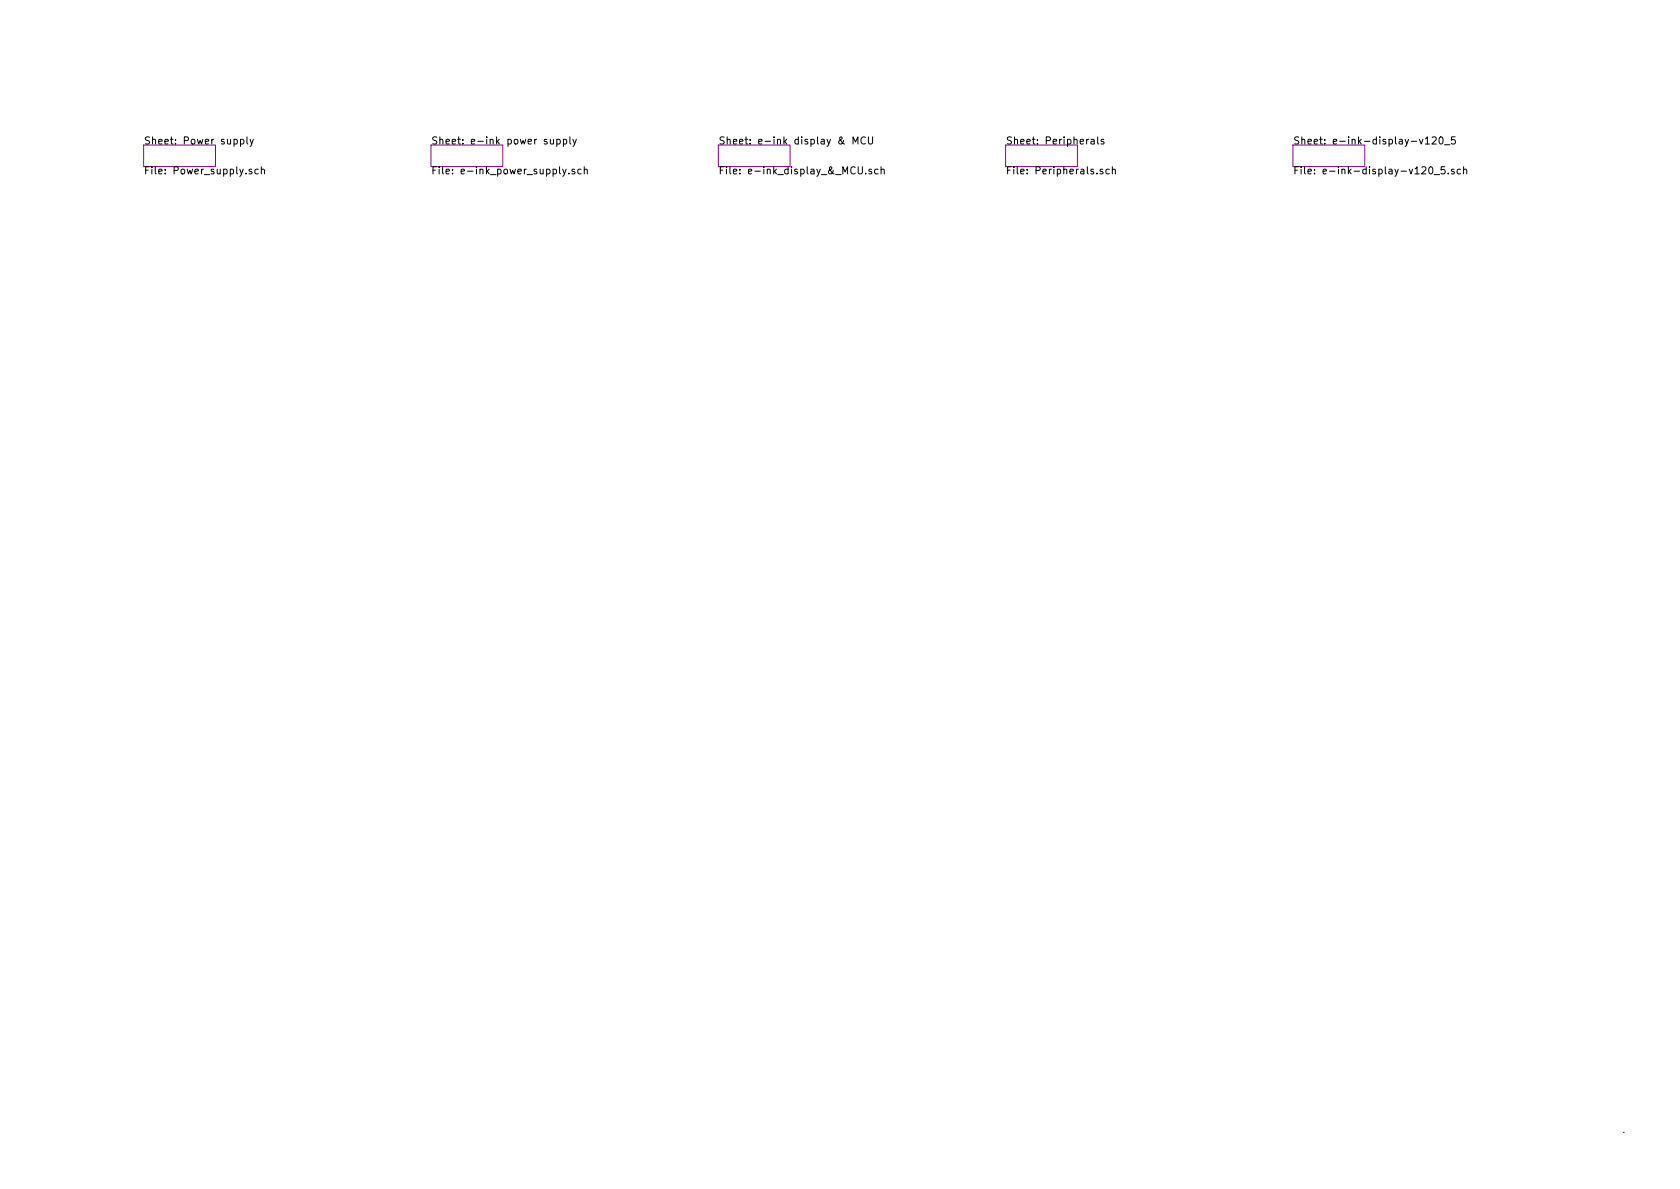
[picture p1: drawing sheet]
<svg xmlns="http://www.w3.org/2000/svg" width="297mm" height="210mm" viewBox="0 0 297 210" stroke-linecap="round" stroke-linejoin="round" font-family="sans-serif">
<path d="M287 200.2h.1" fill="none" stroke="#840000" stroke-width=".18"/>
<path d="M25.4 25.6h12.7v3.9h-12.7zM76.2 25.6h12.7v3.9h-12.7zM127 25.6h12.7v3.9h-12.7zM177.8 25.6h12.7v3.9h-12.7zM228.6 25.6h12.7v3.9h-12.7z" fill="none" stroke="#840084" stroke-width=".18"/>
<g fill="none" stroke="#000" stroke-width=".18">
<path d="M42.5 24.7l.4-.1 .2 .3-.1 .5h-.5M42.5 24.6v1.3M43.7 24.2v1.1l.1 .2M44.2 24.6l.3 .9M44.5 30l-.3-.1-.2 .2 .1 .2 .4 .1v.3h-.5M44.8 24.6l-.4 1.2-.2 .1M45.7 30l-.4-.1-.2 .2 .1 .6h.5M46.2 30l.2-.1 .3 .1 .1 .8M46.2 29.5v1.3M97.3 24.6l.1 .8 .3 .1 .2-.2M97.9 24.6v.9M98.5 24.7l.3-.1 .3 .3-.2 .5h-.4"/>
<path d="M98.5 24.6v1.3M99.5 29.9l.3 .9M99.6 24.7l.4-.1 .2 .3-.1 .5h-.5M99.6 24.6v1.3M100.1 29.9l-.4 1.2-.2 .1M100.6 30.6v.2M100.8 24.2v1.1l.1 .2M101.3 24.6l.3 .9M101.6 30l-.3-.1-.2 .2 .1 .2 .4 .1v.3h-.5M101.9 24.6l-.4 1.2-.2 .1M102.7 30l-.3-.1-.2 .2 .1 .6h.4M103.3 30l.2-.1 .3 .1v.8"/>
<path d="M103.3 29.5v1.3M149.1 24.8l-.2 .5a.35 .35 0 0 1-.5 .1 .35 .35 0 0 1 0-.5l.5-.4-.2-.3-.2 .1a1.04 1.04 0 0 0 .8 1.2M150.8 25.5v-1.3l.5 .9 .4-.9v1.3M151.7 29.5v1l.3 .3 .3-.1 .2-.2v-1M153 24.3a.6 .6 0 0 0-.8 .4 .6 .6 0 0 0 .6 .8l.2-.2M153.1 30.6v.2M153.5 24.2v1l.3 .3 .4-.1 .1-.2v-1M154.1 30l-.3-.1-.2 .2 .1 .2 .4 .1v.3h-.5M155.2 30l-.3-.1-.3 .2 .2 .6h.4M155.8 30l.2-.1 .3 .1v.8M155.8 29.5v1.3M192.9 24.7h.5l.1 .8"/>
<path d="M193.5 24.9l-.5 .1-.1 .2v.2h.6M194.1 24.2v1.1l.2 .2M195 30l-.3-.1-.2 .2 .1 .2 .4 .1v.3h-.5M195.1 24.7l-.2-.1-.2 .2v.2l.4 .1v.3h-.4M196.1 30l-.3-.1-.3 .2 .2 .6h.4M196.7 30l.1-.1 .4 .1v.8M196.7 29.5v1.3M251 24.6l.3 .9 .3-.9M252 24.6l.4-.4v1.3M252 25.5h.7M252.7 29.6l.2-.1a.67 .67 0 0 1 .5 .6 .67 .67 0 0 1-.5 .7l-.3-.5zM253.2 24.3l.5-.1 .2 .4-.7 .9h.7"/>
<path d="M253.6 30.9h1M254.6 24.3l.1-.1a.69 .69 0 0 1 .5 .6 .69 .69 0 0 1-.5 .7l-.2-.3-.1-.2zM255.4 25.6h1M255.4 29.5h-.6v.6l.5-.1 .2 .2v.3l-.2 .3-.5-.2M256.1 30.6v.2M257.1 30l-.3-.1-.2 .2 .1 .2 .4 .1v.3h-.5M257.3 24.2h-.6l-.1 .6 .2-.1 .5 .1v.5l-.2 .2-.5-.2M258.2 30l-.3-.1-.3 .2 .2 .6h.4M258.8 30l.2-.1 .3 .1v.8M258.8 29.5v1.3"/>
</g>
<g font-size="1.8">
<text x="25.4" y="25.5">Sheet: Power supply</text>
<text x="76.2" y="25.5">Sheet: e-ink power supply</text>
<text x="127" y="25.5">Sheet: e-ink display &amp; MCU</text>
<text x="177.8" y="25.5">Sheet: Peripherals</text>
<text x="228.6" y="25.5">Sheet: e-ink-display-v120_5</text>
<text x="25.4" y="30.8">File: Power_supply.sch</text>
<text x="76.2" y="30.8">File: e-ink_power_supply.sch</text>
<text x="127" y="30.8">File: e-ink_display_&amp;_MCU.sch</text>
<text x="177.8" y="30.8">File: Peripherals.sch</text>
<text x="228.6" y="30.8">File: e-ink-display-v120_5.sch</text>
</g>
</svg>
